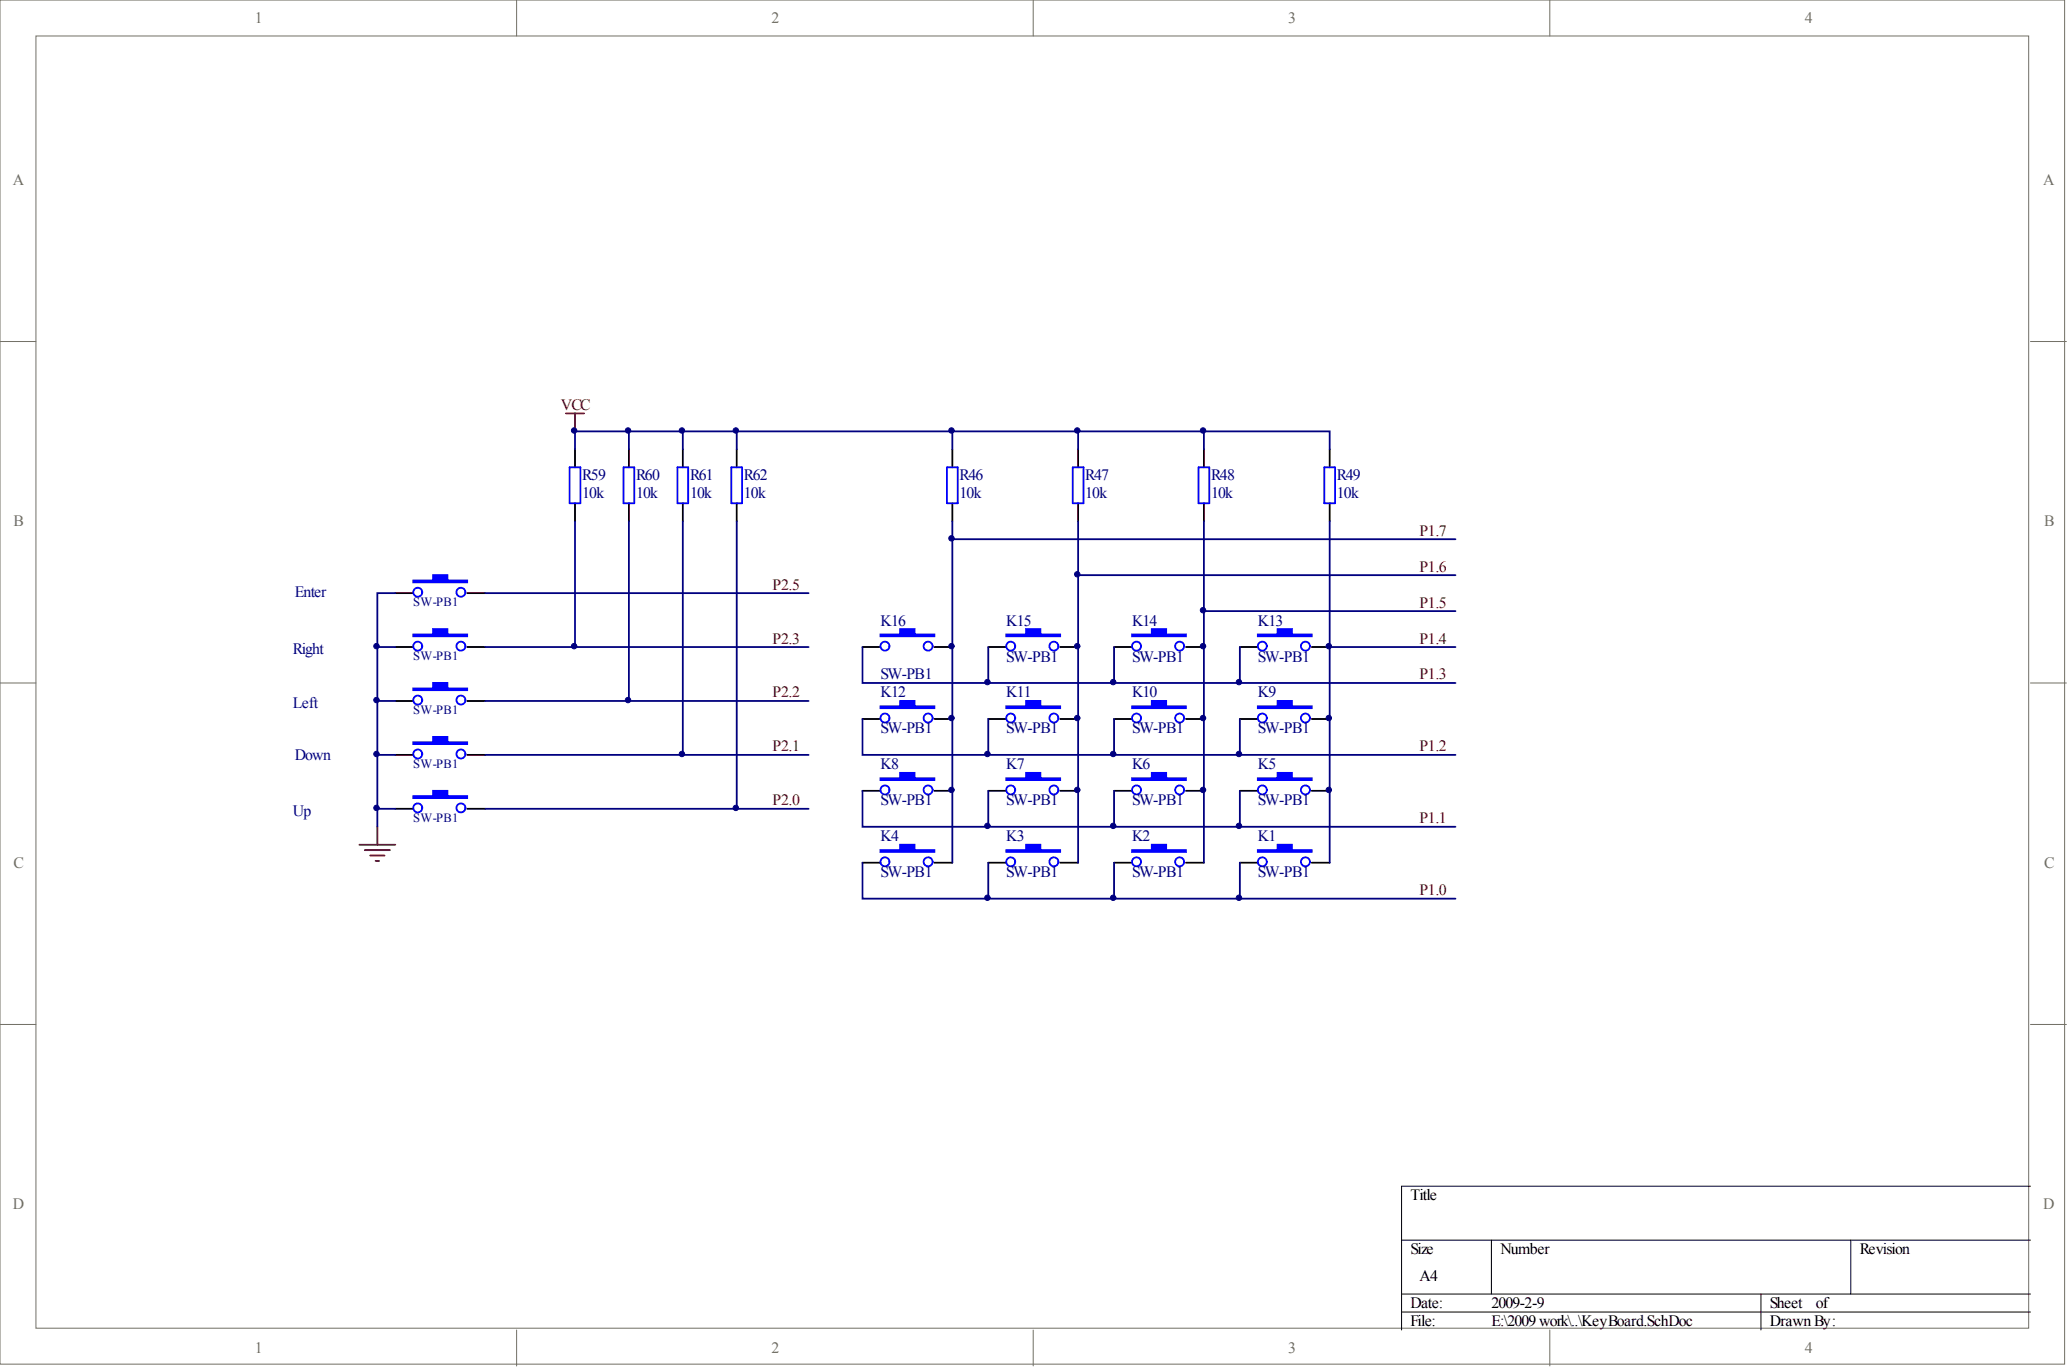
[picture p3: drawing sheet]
<svg xmlns="http://www.w3.org/2000/svg" width="292mm" height="193mm" viewBox="0 0 292 193" stroke-linecap="round" stroke-linejoin="round" font-family="sans-serif">
<g fill="#fff" stroke="#716f64" stroke-width=".14">
<path d="M0 0h291.3v192.4h-291.3z"/>
<path d="M5.1 5.1h281.2v182.3h-281.2z"/>
</g>
<path d="M72.9 0v5.1M145.8 0v5.1M218.7 0v5.1M0 48.2h5.1M286.5 48.2h5.1M0 96.3h5.1M286.5 96.3h5.1M0 144.5h5.1M286.5 144.5h5.1M72.9 187.6v5.1M145.8 187.6v5.1M218.7 187.6v5.1" fill="none" stroke="#716f64" stroke-width=".14"/>
<path d="M197.8 174.9h88.7M210.5 174.9v7.6M261.2 174.9v7.6M286.5 167.3h-88.7v20.3M197.8 182.5h88.7M197.8 185.1h88.7M248.5 182.5v5.1" fill="none" stroke="#000" stroke-width=".14"/>
<path d="M79.9 58.3h2.5M81.1 58.3v2.6M50.7 119.2h5.1M51.5 119.9h3.5M53.2 116.6v2.6M52.2 120.7h2.1M53 121.4h.5" fill="none" stroke="#800000" stroke-width=".25"/>
<g fill="none" stroke="#000" stroke-width=".25">
<path d="M81.1 63.4v2.5M81.1 71v2.5M88.7 63.4v2.5M88.7 71v2.5M96.4 63.4v2.5M96.4 71v2.5M104 63.4v2.5M104 71v2.5M134.4 63.4v2.5M134.4 71v2.5M152.1 63.4v2.5M152.1 71v2.5"/>
<path d="M169.9 63.4v2.5M169.9 71v2.5M187.6 63.4v2.5M187.6 71v2.5M55.8 91.3h2.5M55.8 83.7h2.5M55.8 98.9h2.5M65.9 91.3h2.6M65.9 83.7h2.6M65.9 98.9h2.6M121.7 91.3h2.5M131.9 91.3h2.5"/>
<path d="M139.5 91.3h2.5M149.6 91.3h2.5M157.2 91.3h2.5M167.3 91.3h2.6M175 91.3h2.5M185.1 91.3h2.5M55.8 106.5h2.5M55.8 114.1h2.5M65.9 106.5h2.6M65.9 114.1h2.6M121.7 101.4h2.5M121.7 111.6h2.5"/>
<path d="M131.9 101.4h2.5M131.9 111.6h2.5M139.5 101.4h2.5M139.5 111.6h2.5M149.6 101.4h2.5M149.6 111.6h2.5M157.2 101.4h2.5M157.2 111.6h2.5M167.3 101.4h2.6M167.3 111.6h2.6M175 101.4h2.5M175 111.6h2.5"/>
<path d="M185.1 101.4h2.5M185.1 111.6h2.5M121.7 121.7h2.5M131.9 121.7h2.5M139.5 121.7h2.5M149.6 121.7h2.5M157.2 121.7h2.5M167.3 121.7h2.6M175 121.7h2.5M185.1 121.7h2.5"/>
</g>
<g fill="#00f" stroke="#00f" stroke-width=".25">
<path d="M124.2 89.5h2.8v-.8h2.1v.8h2.8v.3h-7.7z" fill-rule="evenodd"/>
<path d="M177.5 89.5h2.8v-.8h2v.8h2.8v.3h-7.6z" fill-rule="evenodd"/>
<path d="M159.7 99.6h2.8v-.7h2.1v.7h2.7v.3h-7.6z" fill-rule="evenodd"/>
<path d="M142 109.8h2.8v-.8h2v.8h2.8v.2h-7.6z" fill-rule="evenodd"/>
<path d="M177.5 109.8h2.8v-.8h2v.8h2.8v.2h-7.6z" fill-rule="evenodd"/>
<path d="M124.2 109.8h2.8v-.8h2.1v.8h2.8v.2h-7.7z" fill-rule="evenodd"/>
<path d="M142 99.6h2.8v-.7h2v.7h2.8v.3h-7.6z" fill-rule="evenodd"/>
<path d="M159.7 109.8h2.8v-.8h2.1v.8h2.7v.2h-7.6z" fill-rule="evenodd"/>
<path d="M177.5 99.6h2.8v-.7h2v.7h2.8v.3h-7.6z" fill-rule="evenodd"/>
<path d="M124.2 99.6h2.8v-.7h2.1v.7h2.8v.3h-7.7z" fill-rule="evenodd"/>
<path d="M142 89.5h2.8v-.8h2v.8h2.8v.3h-7.6z" fill-rule="evenodd"/>
<path d="M159.7 89.5h2.8v-.8h2.1v.8h2.7v.3h-7.6z" fill-rule="evenodd"/>
<path d="M142 119.9h2.8v-.7h2v.7h2.8v.3h-7.6z" fill-rule="evenodd"/>
<path d="M124.2 119.9h2.8v-.7h2.1v.7h2.8v.3h-7.7z" fill-rule="evenodd"/>
<path d="M159.7 119.9h2.8v-.7h2.1v.7h2.7v.3h-7.6z" fill-rule="evenodd"/>
<path d="M177.5 119.9h2.8v-.7h2v.7h2.8v.3h-7.6z" fill-rule="evenodd"/>
<path d="M58.3 81.9h2.8v-.8h2v.8h2.8v.2h-7.6z" fill-rule="evenodd"/>
<path d="M58.3 89.5h2.8v-.8h2v.8h2.8v.3h-7.6z" fill-rule="evenodd"/>
<path d="M58.3 97.1h2.8v-.8h2v.8h2.8v.3h-7.6z" fill-rule="evenodd"/>
<path d="M58.3 104.7h2.8v-.8h2v.8h2.8v.3h-7.6z" fill-rule="evenodd"/>
<path d="M58.3 112.3h2.8v-.7h2v.7h2.8v.3h-7.6z" fill-rule="evenodd"/>
</g>
<g fill="none" stroke="#00f" stroke-width=".25">
<path d="M80.4 65.9h1.5v5.1h-1.5zM88 65.9h1.5v5.1h-1.5zM95.6 65.9h1.5v5.1h-1.5zM103.2 65.9h1.5v5.1h-1.5zM133.6 65.9h1.5v5.1h-1.5zM151.4 65.9h1.5v5.1h-1.5zM169.1 65.9h1.5v5.1h-1.5zM186.9 65.9h1.5v5.1h-1.5z"/>
<circle cx="59" cy="98.8" r=".63"/>
<circle cx="59" cy="91.1" r=".63"/>
<circle cx="59" cy="83.5" r=".63"/>
<circle cx="65" cy="98.8" r=".63"/>
<circle cx="65" cy="91.1" r=".63"/>
<circle cx="65" cy="83.5" r=".63"/>
<circle cx="124.9" cy="91.1" r=".63"/>
<circle cx="131" cy="91.1" r=".63"/>
<circle cx="142.6" cy="91.1" r=".63"/>
<circle cx="148.7" cy="91.1" r=".63"/>
<circle cx="160.4" cy="91.1" r=".63"/>
<circle cx="166.5" cy="91.1" r=".63"/>
<circle cx="178.1" cy="91.1" r=".63"/>
<circle cx="184.2" cy="91.1" r=".63"/>
<circle cx="59" cy="106.4" r=".63"/>
<circle cx="59" cy="114" r=".63"/>
<circle cx="65" cy="106.4" r=".63"/>
<circle cx="65" cy="114" r=".63"/>
<circle cx="124.9" cy="101.3" r=".63"/>
<circle cx="124.9" cy="111.4" r=".63"/>
<circle cx="131" cy="101.3" r=".63"/>
<circle cx="131" cy="111.4" r=".63"/>
<circle cx="142.6" cy="101.3" r=".63"/>
<circle cx="142.6" cy="111.4" r=".63"/>
<circle cx="148.7" cy="101.3" r=".63"/>
<circle cx="148.7" cy="111.4" r=".63"/>
<circle cx="160.4" cy="101.3" r=".63"/>
<circle cx="160.4" cy="111.4" r=".63"/>
<circle cx="166.5" cy="101.3" r=".63"/>
<circle cx="166.5" cy="111.4" r=".63"/>
<circle cx="178.1" cy="101.3" r=".63"/>
<circle cx="178.1" cy="111.4" r=".63"/>
<circle cx="184.2" cy="101.3" r=".63"/>
<circle cx="184.2" cy="111.4" r=".63"/>
<circle cx="124.9" cy="121.6" r=".63"/>
<circle cx="131" cy="121.6" r=".63"/>
<circle cx="142.6" cy="121.6" r=".63"/>
<circle cx="148.7" cy="121.6" r=".63"/>
<circle cx="160.4" cy="121.6" r=".63"/>
<circle cx="166.5" cy="121.6" r=".63"/>
<circle cx="178.1" cy="121.6" r=".63"/>
<circle cx="184.2" cy="121.6" r=".63"/>
</g>
<g fill="none" stroke="#000080" stroke-width=".25">
<path d="M81.1 63.4v-2.5h106.5v2.5M81.1 73.5v17.8M88.7 60.9v2.5M88.7 73.5v25.4M96.4 60.9v2.5M96.4 73.5v33M104 60.9v2.5M104 73.5v40.6M134.4 76.1h71M134.4 60.9v2.5M134.4 73.5v48.2M152.1 60.9v2.5"/>
<path d="M152.1 73.5v48.2M169.9 60.9v2.5M169.9 73.5v48.2M187.6 73.5v48.2M53.2 91.3h2.6M53.2 98.9h2.6M55.8 83.7h-2.6v32.9M68.5 91.3h45.6M68.5 98.9h45.6M68.5 83.7h45.6M121.7 91.3v5h83.7M139.5 91.3v5"/>
<path d="M152.1 81.1h53.3M157.2 91.3v5M169.9 86.2h35.5M175 91.3v5M187.6 91.3h17.8M53.2 106.5h2.6M53.2 114.1h2.6M68.5 106.5h45.6M68.5 114.1h45.6M121.7 101.4v5.1h83.7M121.7 111.6v5h83.7M139.5 101.4v5.1"/>
<path d="M139.5 111.6v5M157.2 101.4v5.1M157.2 111.6v5M175 101.4v5.1M175 111.6v5M121.7 121.7v5.1h83.7M139.5 121.7v5.1M157.2 121.7v5.1M175 121.7v5.1"/>
</g>
<g fill="#000080" stroke="#000080" stroke-width=".14">
<circle cx="53.1" cy="114" r=".38"/>
<circle cx="53.1" cy="106.4" r=".38"/>
<circle cx="53.1" cy="98.8" r=".38"/>
<circle cx="53.1" cy="91.1" r=".38"/>
<circle cx="81" cy="91.1" r=".38"/>
<circle cx="81" cy="60.7" r=".38"/>
<circle cx="88.6" cy="98.8" r=".38"/>
<circle cx="88.6" cy="60.7" r=".38"/>
<circle cx="96.2" cy="106.4" r=".38"/>
<circle cx="96.2" cy="60.7" r=".38"/>
<circle cx="103.8" cy="114" r=".38"/>
<circle cx="103.8" cy="60.7" r=".38"/>
<circle cx="134.3" cy="111.4" r=".38"/>
<circle cx="134.3" cy="101.3" r=".38"/>
<circle cx="134.3" cy="91.1" r=".38"/>
<circle cx="134.3" cy="75.9" r=".38"/>
<circle cx="134.3" cy="60.7" r=".38"/>
<circle cx="139.3" cy="126.6" r=".38"/>
<circle cx="139.3" cy="116.5" r=".38"/>
<circle cx="139.3" cy="106.4" r=".38"/>
<circle cx="139.3" cy="96.2" r=".38"/>
<circle cx="152" cy="111.4" r=".38"/>
<circle cx="152" cy="101.3" r=".38"/>
<circle cx="152" cy="91.1" r=".38"/>
<circle cx="152" cy="81" r=".38"/>
<circle cx="152" cy="60.7" r=".38"/>
<circle cx="157.1" cy="126.6" r=".38"/>
<circle cx="157.1" cy="116.5" r=".38"/>
<circle cx="157.1" cy="106.4" r=".38"/>
<circle cx="157.1" cy="96.2" r=".38"/>
<circle cx="169.8" cy="111.4" r=".38"/>
<circle cx="169.8" cy="101.3" r=".38"/>
<circle cx="169.8" cy="91.1" r=".38"/>
<circle cx="169.8" cy="86.1" r=".38"/>
<circle cx="169.8" cy="60.7" r=".38"/>
<circle cx="174.8" cy="126.6" r=".38"/>
<circle cx="174.8" cy="116.5" r=".38"/>
<circle cx="174.8" cy="106.4" r=".38"/>
<circle cx="174.8" cy="96.2" r=".38"/>
<circle cx="187.5" cy="111.4" r=".38"/>
<circle cx="187.5" cy="101.3" r=".38"/>
<circle cx="187.5" cy="91.1" r=".38"/>
</g>
<g font-size="2.2" fill="#716f64">
<text x="36" y="3.3">1</text>
<text x="108.9" y="3.3">2</text>
<text x="181.8" y="3.3">3</text>
<text x="254.7" y="3.3">4</text>
<text x="1.8" y="26.1">A</text>
<text x="288.3" y="26.1">A</text>
<text x="1.9" y="74.2">B</text>
<text x="288.4" y="74.2">B</text>
<text x="1.9" y="122.4">C</text>
<text x="288.4" y="122.4">C</text>
<text x="1.8" y="170.6">D</text>
<text x="288.3" y="170.6">D</text>
<text x="36" y="190.9">1</text>
<text x="108.9" y="190.9">2</text>
<text x="181.8" y="190.9">3</text>
<text x="254.7" y="190.9">4</text>
</g>
<g font-size="2.2" fill="#800000">
<text x="79.1" y="57.8">VCC</text>
<text x="200.3" y="75.6">P1.7</text>
<text x="109" y="83.2">P2.5</text>
<text x="200.3" y="80.6">P1.6</text>
<text x="200.3" y="85.7">P1.5</text>
<text x="109" y="90.8">P2.3</text>
<text x="200.3" y="95.8">P1.3</text>
<text x="200.3" y="90.8">P1.4</text>
<text x="109" y="98.4">P2.2</text>
<text x="109" y="106">P2.1</text>
<text x="200.3" y="106">P1.2</text>
<text x="109" y="113.6">P2.0</text>
<text x="200.3" y="116.1">P1.1</text>
<text x="200.3" y="126.3">P1.0</text>
</g>
<g font-size="2.2" fill="#000080">
<text x="82.2" y="67.7">R59</text>
<text x="82.2" y="70.2">10k</text>
<text x="89.8" y="67.7">R60</text>
<text x="89.8" y="70.2">10k</text>
<text x="97.4" y="67.7">R61</text>
<text x="97.4" y="70.2">10k</text>
<text x="105" y="67.7">R62</text>
<text x="105" y="70.2">10k</text>
<text x="135.4" y="67.7">R46</text>
<text x="135.4" y="70.2">10k</text>
<text x="153.2" y="67.7">R47</text>
<text x="153.2" y="70.2">10k</text>
<text x="170.9" y="67.7">R48</text>
<text x="170.9" y="70.2">10k</text>
<text x="188.6" y="67.7">R49</text>
<text x="188.6" y="70.2">10k</text>
<text x="41.6" y="84.2">Enter</text>
<text x="124.2" y="88.2">K16</text>
<text x="142" y="88.2">K15</text>
<text x="159.7" y="88.2">K14</text>
<text x="177.5" y="88.2">K13</text>
<text x="41.3" y="92.3">Right</text>
<text x="124.2" y="95.8">SW-PB1</text>
<text x="142" y="93.3">SW-PB1</text>
<text x="159.7" y="93.3">SW-PB1</text>
<text x="177.5" y="93.3">SW-PB1</text>
<text x="41.3" y="99.9">Left</text>
<text x="124.2" y="98.4">K12</text>
<text x="142" y="98.4">K11</text>
<text x="159.7" y="98.4">K10</text>
<text x="177.5" y="98.4">K9</text>
<text x="41.6" y="107.3">Down</text>
<text x="124.2" y="103.5">SW-PB1</text>
<text x="142" y="103.5">SW-PB1</text>
<text x="159.7" y="103.5">SW-PB1</text>
<text x="177.5" y="103.5">SW-PB1</text>
<text x="124.2" y="108.5">K8</text>
<text x="124.2" y="113.6">SW-PB1</text>
<text x="142" y="108.5">K7</text>
<text x="142" y="113.6">SW-PB1</text>
<text x="159.7" y="108.5">K6</text>
<text x="159.7" y="113.6">SW-PB1</text>
<text x="177.5" y="108.5">K5</text>
<text x="177.5" y="113.6">SW-PB1</text>
<text x="41.3" y="115.1">Up</text>
<text x="124.2" y="118.7">K4</text>
<text x="142" y="118.7">K3</text>
<text x="159.7" y="118.7">K2</text>
<text x="177.5" y="118.7">K1</text>
<text x="124.2" y="123.7">SW-PB1</text>
<text x="142" y="123.7">SW-PB1</text>
<text x="159.7" y="123.7">SW-PB1</text>
<text x="177.5" y="123.7">SW-PB1</text>
</g>
<g font-size="2.2">
<text x="199" y="169.3">Title</text>
<text x="199" y="176.9">Size</text>
<text x="211.7" y="176.9">Number</text>
<text x="262.4" y="176.9">Revision</text>
<text x="199" y="184.5">Date:</text>
<text x="200.3" y="180.7">A4</text>
<text x="210.5" y="184.5">2009-2-9</text>
<text x="249.8" y="184.5">Sheet</text>
<text x="256.2" y="184.5">of</text>
<text x="199" y="187.1">File:</text>
<text x="210.5" y="187.1">E:\2009 work\..\KeyBoard.SchDoc</text>
<text x="249.8" y="187.1">Drawn By:</text>
</g>
<g font-size="1.8" fill="#000080">
<text x="58.3" y="85.5">SW-PB1</text>
<text x="58.3" y="93.1">SW-PB1</text>
<text x="58.3" y="100.7">SW-PB1</text>
<text x="58.3" y="108.3">SW-PB1</text>
<text x="58.3" y="115.9">SW-PB1</text>
</g>
</svg>
